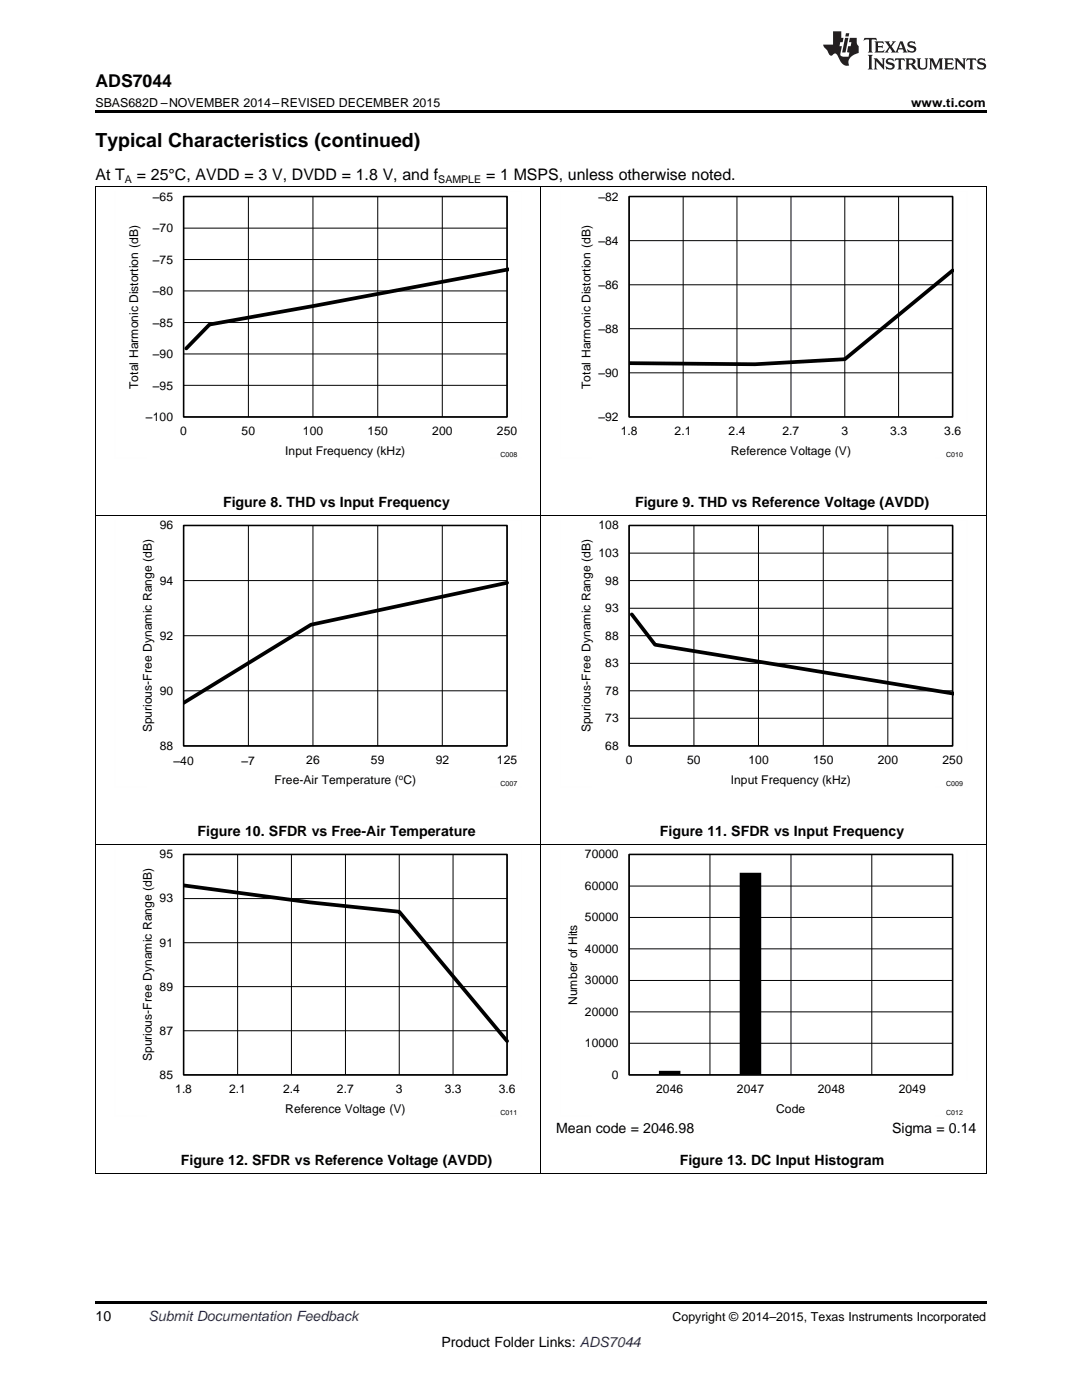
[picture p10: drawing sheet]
<svg xmlns="http://www.w3.org/2000/svg" width="216mm" height="279mm" viewBox="0 0 216 279" stroke-linecap="round" stroke-linejoin="round" font-family="sans-serif">
<g fill="#000">
<path d="M19 22h177.8v.5h-177.8zM19 234.2h.2zM196.7 234.2h.1zM19 259.7h177.8v.5h-177.8z"/>
<path d="M131.5 213.7h4.3v.8h-4.3zM147.6 174.2h4.3v40.3h-4.3zM163.7 214.5h4.3z"/>
</g>
<g fill="none" stroke="#000" stroke-width=".2">
<path d="M19 37.2h177.8M19.1 37.2v197M36.6 39.2h64.6v44h-64.6zM49.6 39.2v44M62.4 39.2v44M75.4 39.2v44M88.3 39.2v44M107.9 37.2v197M125.5 39.2h64.6v44h-64.6zM136.3 39.2v44M147.1 39.2v44M157.8 39.2v44"/>
<path d="M168.6 39.2v44M179.3 39.2v44M196.8 37.2v197M36.6 58.1h64.6M36.6 51.8h64.6M36.6 45.5h64.6M125.5 56.8h64.6M125.5 48h64.6M36.6 76.9h64.6M36.6 70.6h64.6M36.6 64.4h64.6M125.5 74.4h64.6"/>
<path d="M125.5 65.6h64.6M19 102.9h177.8M36.6 104.9h64.6v44h-64.6zM36.6 115.9h64.6M49.6 104.9v44M62.4 104.9v44M75.4 104.9v44M88.3 104.9v44M125.5 104.9h64.6v44h-64.6zM125.5 115.9h64.6M125.5 110.4h64.6M138.5 104.9v44"/>
<path d="M151.3 104.9v44M164.3 104.9v44M177.2 104.9v44M36.6 137.9h64.6M36.6 126.9h64.6M125.5 137.9h64.6M125.5 126.9h64.6M125.5 132.4h64.6M125.5 121.4h64.6M125.5 143.3h64.6M19 168.5h177.8M36.6 170.5h64.6v44h-64.6z"/>
<path d="M36.6 179.3h64.6M47.4 170.5v44M58.2 170.5v44M68.9 170.5v44M79.7 170.5v44M90.4 170.5v44M125.5 170.5h64.6v44h-64.6zM125.5 176.8h64.6M141.7 170.5v44M157.8 170.5v44M174 170.5v44M36.6 196.9h64.6"/>
<path d="M36.6 188.1h64.6M125.5 195.7h64.6M125.5 189.4h64.6M125.5 183.1h64.6M36.6 205.7h64.6M125.5 208.2h64.6M125.5 201.9h64.6M19 234.2h177.8"/>
</g>
<path d="M36.6 39.2h64.6v44h-64.6zM125.5 39.2h64.6v44h-64.6zM36.6 104.9h64.6v44h-64.6zM125.5 104.9h64.6v44h-64.6zM36.6 170.5h64.6v44h-64.6zM125.5 170.5h64.6v44h-64.6z" fill="none" stroke="#000" stroke-width=".31"/>
<path d="M101.4 53.8l-38.7 7.2-20.9 3.8-4.6 4.7M190.1 54l-21.5 17.7-18 1-25.1-.2M101.2 116.3l-39.1 8.4-25.5 15.6M126.1 122.6l4.6 6.1 59.6 9.7M36.6 176.7l25.1 3.4 18 1.9 21.5 25.8" fill="none" stroke="#000" stroke-width=".74"/>
<g fill="none" stroke="#fefefe" stroke-width=".2" stroke-dasharray=".4 .1" stroke-linecap="butt">
<path d="M22.9 38.2v53.2M35.4 38.2h68.7M104.1 38.2v46.2M111.8 38.2v53.2M124.3 38.2h68.7M193 38.2v46.2M22.9 91.3h6.3M97.8 91.3h6.3M111.8 91.3h6.3M186.7 91.3h6.3M22.9 103.8v53.2M35.4 103.8h68.7"/>
<path d="M104.1 103.8v46.2M111.8 103.8v53.2M124.3 103.8h68.7M193 103.8v46.2M22.9 157h6.3M97.8 157h6.3M111.8 157h6.3M186.7 157h6.3M22.9 169.5v53.2M35.4 169.5h68.7M104.1 169.5v46.2M111.8 169.5v53.2"/>
<path d="M124.3 169.5h68.7M193 169.5v46.2M22.9 222.6h6.3M97.8 222.6h6.3M111.8 222.6h6.3M186.7 222.6h6.3"/>
</g>
<g fill="#231f20">
<path d="M172.5 7.6l-.1 .5 .4-.2h.6v.1v2.1l-.2 .4h.9l-.2-.4v-2.1l.1-.1h.5l.5 .2-.2-.5zM174.5 8.3l.2 .3v1.5l-.2 .4h1.8l.2-.6a1.04 1.04 0 0 1-1.3 .2v-.7h.6l.3 .2v-.6l-.3 .2h-.6v-.6l.8-.1 .4 .3-.2-.5zM176.5 8.3l.9 1.1-.9 1.1h.8l-.2-.2 .4-.7 .5 .7-.2 .2h1.5l-.2-.2 .2-.4h.9l.1 .4-.2 .2h1l-.3-.3-.7-1.9h-.5l-.9 2-.8-1 .9-1h-.8l.1 .3-.4 .5-.3-.6 .1-.2zM179.7 8.6l.4 1h-.7zM181.3 8.4a.63 .63 0 0 0-.2 .7 .63 .63 0 0 0 .6 .4l.6 .2 .1 .2a.75 .75 0 0 1-.7 .4 .75 .75 0 0 1-.6-.5l.1 .7 .1-.1a1.11 1.11 0 0 0 1.5-.6 1.13 1.13 0 0 0-1.2-.8l-.1-.4a1.04 1.04 0 0 1 1.2 .2l-.2-.5-.2 .1-.4-.2zM173.2 10.9l.2 .4v2.2l-.2 .4h1l-.3-.4v-2.2l.3-.4zM174.3 11.6l.3 .4v1.5l-.3 .4h.8l-.2-.4v-1.3l1.5 1.7v-1.9l.2-.4h-.7l.2 .4v.9l-1.1-1.3zM177 11.8a.62 .62 0 0 0-.2 .7 .62 .62 0 0 0 .6 .4l.6 .1 .1 .3a.76 .76 0 0 1-.7 .3 .76 .76 0 0 1-.7-.4l.2 .7 .1-.1a1.11 1.11 0 0 0 1.5-.6 1.13 1.13 0 0 0-1.2-.8l-.1-.4a1.04 1.04 0 0 1 1.2 .2l-.2-.6-.2 .1-.5-.1zM178.7 11.6l-.2 .6a.61 .61 0 0 1 .8-.3v1.6l-.2 .4h.9l-.2-.4v-1.6a.63 .63 0 0 1 .7 .3l-.1-.6zM180.6 11.6l.3 .4v1.5l-.3 .4h1l-.2-.2-.1-.8 .6 .2a.76 .76 0 0 0 1.2 .7l-1-1a.58 .58 0 0 0 .6-.5 .58 .58 0 0 0-.5-.6zM181.4 11.9h.1a.45 .45 0 0 1 .5 .1 .45 .45 0 0 1 .1 .5l-.8 .2zM182.9 11.6l.2 .2a2.17 2.17 0 0 0 .3 1.9 .99 .99 0 0 0 1.6-.6v-1.1l.2-.4h-.7l.2 .2a1.92 1.92 0 0 1-.2 1.8 .6 .6 0 0 1-.9-.5v-1.1l.2-.4zM185.4 11.6l.2 .4v1.5l-.2 .4h.7l-.2-.4v-1.4l.8 1.8 .8-1.8v1.4l-.2 .4h.9l-.2-.4v-1.5l.2-.4h-.8l-.6 1.5-.6-1.5zM188.4 11.6l.2 .4v1.5l-.2 .4h1.8l.1-.6a1.04 1.04 0 0 1-1.2 .1v-.6h.5l.4 .2v-.6l-.4 .2h-.5v-.7h.8l.3 .3-.1-.6zM190.5 11.6l.2 .4v1.5l-.2 .4h.7l-.2-.4v-1.3l1.5 1.7v-1.9l.2-.4h-.7l.2 .4v.9l-1.1-1.3zM192.9 11.6l-.1 .6a.61 .61 0 0 1 .7-.3l.1 1.6-.3 .4h1l-.3-.4 .1-1.6a.63 .63 0 0 1 .7 .3l-.1-.6zM195.2 11.8a.62 .62 0 0 0-.2 .7 .62 .62 0 0 0 .6 .4l.6 .1 .1 .3a.76 .76 0 0 1-.7 .3 .76 .76 0 0 1-.6-.4l.1 .7 .1-.1a1.11 1.11 0 0 0 1.6-.6 1.13 1.13 0 0 0-1.3-.8l-.1-.4a1.04 1.04 0 0 1 1.2 .2l-.1-.6-.2 .1-.5-.1z"/>
<path d="M166.2 6.3v2.6h-1.9v.4l.8 .9a.91 .91 0 0 0 1 .8 .56 .56 0 0 1 .5-.3 .56 .56 0 0 1 .5 .3l.4 .8a1.53 1.53 0 0 0 1.9 1.2 1.54 1.54 0 0 1 1-2.1l.9-.3v-1.4a1.52 1.52 0 0 1-.4-1.6h-1.3l-.2 .8h.5l-.2 .8h-.5l-.1 1v.2l.4 .1-.2 .8a1.93 1.93 0 0 1-1.6-.3l.3-1.8h-.5l.2-.8h.4l.2-.8h-.4v-1.3zM168.6 7.6l-.6 2.9h.7l.6-2.9zM168.8 6.6l-.1 .7h.6l.2-.7z"/>
</g>
<text font-size="3.9" x="19" y="29.3">Typical Characteristics (continued)</text>
<text font-size="3.5" x="19" y="17.3">ADS7044</text>
<g font-size="3.2">
<text x="19" y="36">At T</text>
<text x="27.3" y="36">= 25°C, AVDD = 3 V, DVDD = 1.8 V, and f</text>
<text x="97" y="36">= 1 MSPS, unless otherwise noted.</text>
</g>
<g font-size="2.8">
<text x="44.5" y="101.1">Figure 8. THD vs Input Frequency</text>
<text x="126.7" y="101.1">Figure 9. THD vs Reference Voltage (AVDD)</text>
<text x="39.4" y="166.8">Figure 10. SFDR vs Free-Air Temperature</text>
<text x="131.7" y="166.8">Figure 11. SFDR vs Input Frequency</text>
<text x="111" y="226.1">Mean code = 2046.98</text>
<text x="178" y="226.1">Sigma = 0.14</text>
<text x="36.1" y="232.4">Figure 12. SFDR vs Reference Voltage (AVDD)</text>
<text x="135.6" y="232.4">Figure 13. DC Input Histogram</text>
<text x="19" y="263.6">10</text>
<text x="88.1" y="268.9">Product Folder Links: ADS7044</text>
</g>
<text font-size="2.8" fill="#0000c8" x="29.6" y="263.6">Submit Documentation Feedback</text>
<g font-size="2.5">
<text x="19" y="21.4">SBAS682D –NOVEMBER 2014–REVISED DECEMBER 2015</text>
<text x="181.8" y="21.4">www.ti.com</text>
<text x="134.2" y="263.6">Copyright © 2014–2015, Texas Instruments Incorporated</text>
</g>
<g font-size="2.4">
<text x="30.5" y="40.1">±65</text>
<text x="119.4" y="40.1">±82</text>
<text x="30.5" y="46.3">±70</text>
<text x="30.5" y="52.6">±75</text>
<text x="119.4" y="48.9">±84</text>
<text x="30.5" y="58.9">±80</text>
<text x="119.4" y="57.6">±86</text>
<text x="30.5" y="65.2">±85</text>
<text x="30.5" y="71.5">±90</text>
<text x="119.4" y="66.4">±88</text>
<text x="27.6" y="77.6" transform="rotate(-90 27.6 77.6)">Total Harmonic Distortion (dB)</text>
<text x="30.5" y="77.8">±95</text>
<text x="117.9" y="77.6" transform="rotate(-90 117.9 77.6)">Total Harmonic Distortion (dB)</text>
<text x="119.4" y="75.2">±90</text>
<text x="29.1" y="84">±100</text>
<text x="36" y="86.9">0</text>
<text x="48.2" y="86.9">50</text>
<text x="60.4" y="86.9">100</text>
<text x="73.4" y="86.9">150</text>
<text x="86.3" y="86.9">200</text>
<text x="99.2" y="86.9">250</text>
<text x="119.4" y="84">±92</text>
<text x="123.9" y="86.9">1.8</text>
<text x="134.6" y="86.9">2.1</text>
<text x="145.4" y="86.9">2.4</text>
<text x="156.1" y="86.9">2.7</text>
<text x="167.9" y="86.9">3</text>
<text x="177.7" y="86.9">3.3</text>
<text x="188.4" y="86.9">3.6</text>
<text x="56.9" y="90.7">Input Frequency (kHz)</text>
<text x="145.8" y="90.7">Reference Voltage (V)</text>
<text x="31.9" y="105.7">96</text>
<text x="119.4" y="105.7">108</text>
<text x="119.4" y="111.2">103</text>
<text x="31.9" y="116.7">94</text>
<text x="120.8" y="116.7">98</text>
<text x="120.8" y="122.2">93</text>
<text x="31.9" y="127.7">92</text>
<text x="120.8" y="127.7">88</text>
<text x="120.8" y="133.1">83</text>
<text x="31.9" y="138.6">90</text>
<text x="120.8" y="138.6">78</text>
<text x="30.3" y="146.2" transform="rotate(-90 30.3 146.2)">Spurious-Free Dynamic Range (dB)</text>
<text x="31.9" y="149.6">88</text>
<text x="117.9" y="146.2" transform="rotate(-90 117.9 146.2)">Spurious-Free Dynamic Range (dB)</text>
<text x="120.8" y="149.6">68</text>
<text x="120.8" y="144.1">73</text>
<text x="34.6" y="152.6">±40</text>
<text x="48.2" y="152.6">±7</text>
<text x="61.1" y="152.5">26</text>
<text x="74" y="152.5">59</text>
<text x="86.9" y="152.5">92</text>
<text x="99.2" y="152.5">125</text>
<text x="124.9" y="152.5">0</text>
<text x="137.1" y="152.5">50</text>
<text x="149.3" y="152.5">100</text>
<text x="162.3" y="152.5">150</text>
<text x="175.2" y="152.5">200</text>
<text x="188.1" y="152.5">250</text>
<text x="54.8" y="156.4">Free-Air Temperature ( C)</text>
<text x="145.8" y="156.4">Input Frequency (kHz)</text>
<text x="31.9" y="171.3">95</text>
<text x="116.7" y="171.3">70000</text>
<text x="116.7" y="177.6">60000</text>
<text x="31.9" y="180.1">93</text>
<text x="116.7" y="183.9">50000</text>
<text x="31.9" y="188.9">91</text>
<text x="116.7" y="190.2">40000</text>
<text x="31.9" y="197.7">89</text>
<text x="116.7" y="196.4">30000</text>
<text x="115.1" y="200.6" transform="rotate(-90 115.1 200.6)">Number of Hits</text>
<text x="116.7" y="202.7">20000</text>
<text x="31.9" y="206.5">87</text>
<text x="116.7" y="209">10000</text>
<text x="30.3" y="211.8" transform="rotate(-90 30.3 211.8)">Spurious-Free Dynamic Range (dB)</text>
<text x="31.9" y="215.3">85</text>
<text x="122.1" y="215.3">0</text>
<text x="35" y="218.2">1.8</text>
<text x="45.7" y="218.2">2.1</text>
<text x="56.5" y="218.2">2.4</text>
<text x="67.2" y="218.2">2.7</text>
<text x="79" y="218.2">3</text>
<text x="88.8" y="218.2">3.3</text>
<text x="99.5" y="218.2">3.6</text>
<text x="130.9" y="218.2">2046</text>
<text x="147.1" y="218.2">2047</text>
<text x="163.2" y="218.2">2048</text>
<text x="179.3" y="218.2">2049</text>
<text x="56.9" y="222">Reference Voltage (V)</text>
<text x="154.9" y="222">Code</text>
</g>
<g font-size="2.1">
<text x="24.9" y="36.6">A</text>
<text x="87.5" y="36.6">SAMPLE</text>
</g>
<text font-size="1.6" x="79.6" y="155.6">o</text>
<g font-size="1.4">
<text x="99.9" y="91.2">C008</text>
<text x="188.8" y="91.2">C010</text>
<text x="99.9" y="156.9">C007</text>
<text x="188.8" y="156.9">C009</text>
<text x="99.9" y="222.5">C011</text>
<text x="188.8" y="222.5">C012</text>
</g>
</svg>
